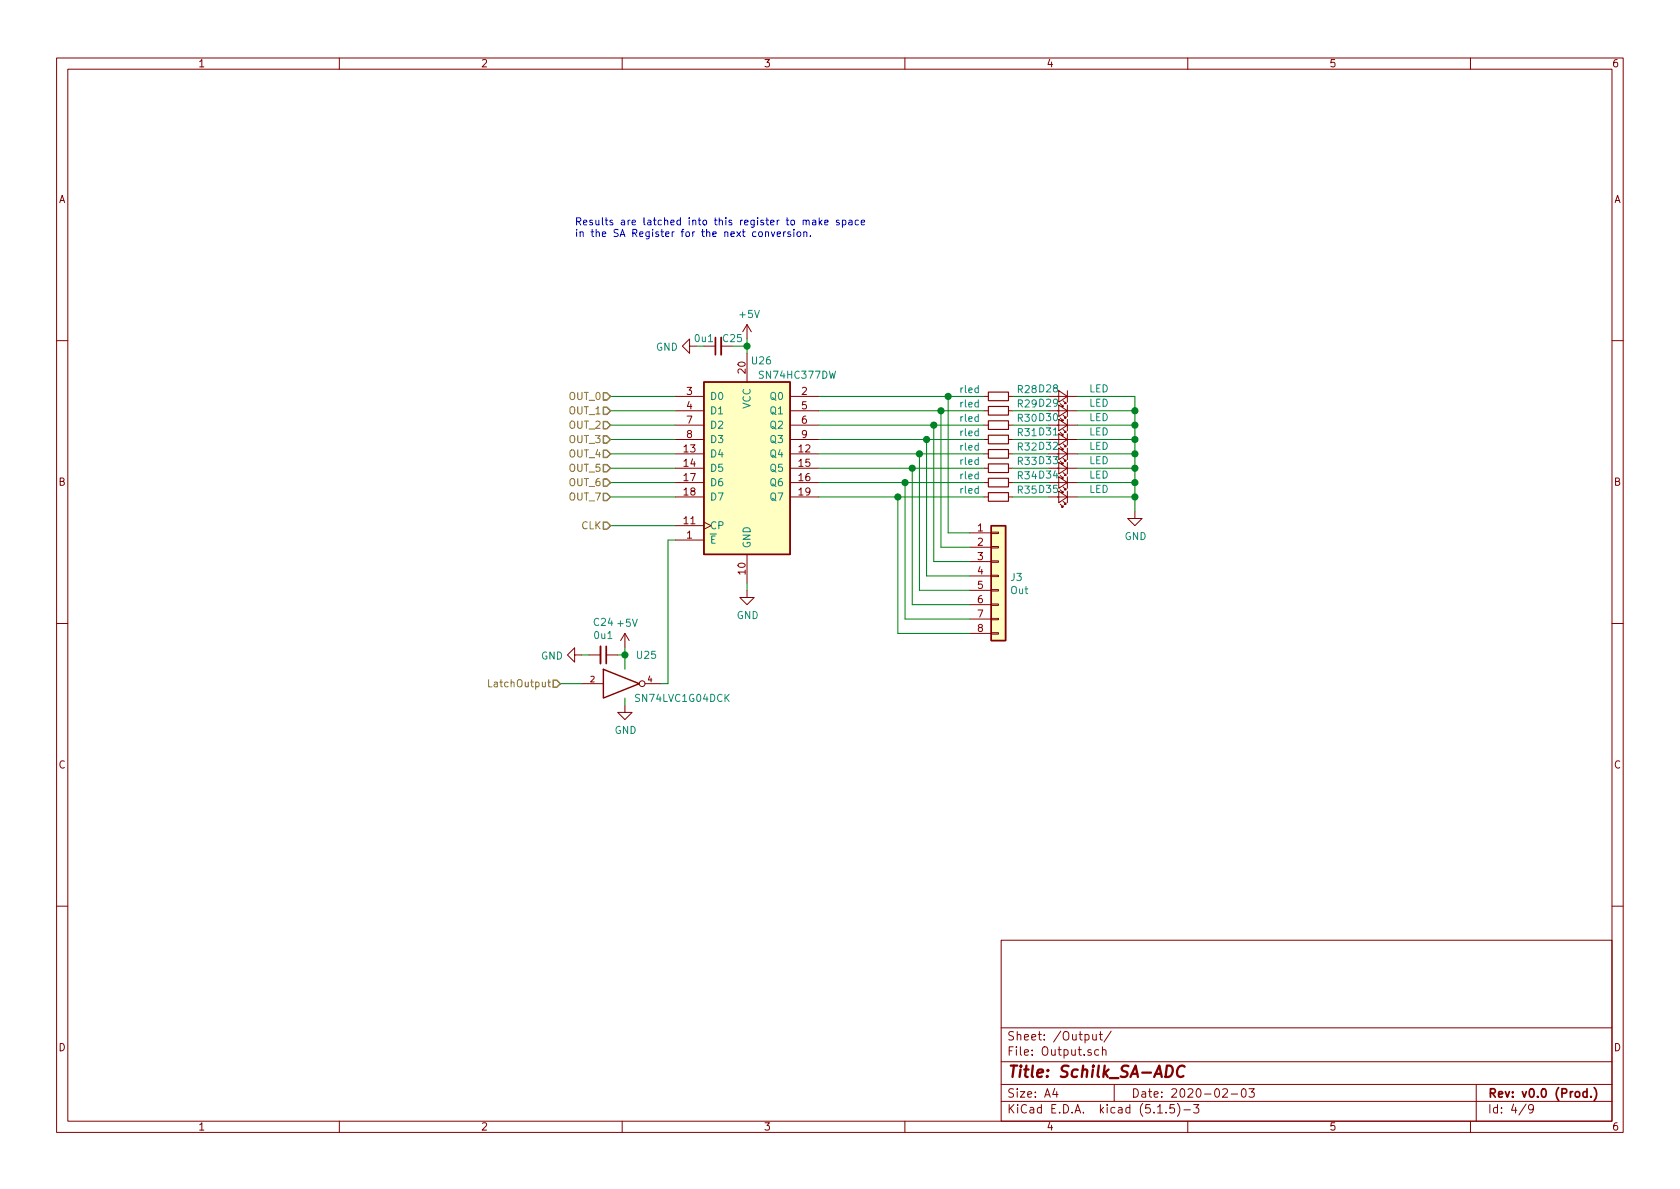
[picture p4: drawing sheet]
EESchema Schematic File Version 4
EELAYER 30 0
EELAYER END
$Descr A4 11693 8268
encoding utf-8
Sheet 4 9
Title "Schilk_SA-ADC"
Date "2020-02-03"
Rev "v0.0 (Prod.)"
Comp ""
Comment1 ""
Comment2 ""
Comment3 ""
Comment4 ""
$EndDescr
Text HLabel 4250 2750 0    50   Input ~ 0
OUT_0
Text HLabel 4250 2850 0    50   Input ~ 0
OUT_1
Text HLabel 4250 2950 0    50   Input ~ 0
OUT_2
Text HLabel 4250 3050 0    50   Input ~ 0
OUT_3
Text HLabel 4250 3150 0    50   Input ~ 0
OUT_4
Text HLabel 4250 3250 0    50   Input ~ 0
OUT_5
Text HLabel 4250 3350 0    50   Input ~ 0
OUT_6
Text HLabel 4250 3450 0    50   Input ~ 0
OUT_7
$Comp
L Device:R_Small R?
U 1 1
P 6950 2750
AR Path="/5E359009/5E45EB24" Ref="R?"  Part="1" 
AR Path="/5E38B78E/5E45EB24" Ref="R28"  Part="1" 
F 0 "R28" V 6900 2950 50  0000 C CNN
F 1 "rled" V 6900 2550 50  0000 C CNN
F 2 "Resistor_SMD:R_0603_1608Metric" H 6950 2750 50  0001 C CNN
F 3 "~" H 6950 2750 50  0001 C CNN
	1    6950 2750
	0    1    1    0   
$EndComp
$Comp
L Device:LED_Small D?
U 1 1
P 7400 2750
AR Path="/5E359009/5E45EB2A" Ref="D?"  Part="1" 
AR Path="/5E38B78E/5E45EB2A" Ref="D28"  Part="1" 
F 0 "D28" H 7500 2700 50  0000 C CNN
F 1 "LED" H 7150 2700 50  0000 C CNN
F 2 "LED_SMD:LED_0603_1608Metric" V 7400 2750 50  0001 C CNN
F 3 "~" V 7400 2750 50  0001 C CNN
	1    7400 2750
	-1   0    0    1   
$EndComp
Wire Wire Line
	7300 2750 7050 2750
$Comp
L Device:R_Small R?
U 1 1
P 6950 2850
AR Path="/5E359009/5E45EB31" Ref="R?"  Part="1" 
AR Path="/5E38B78E/5E45EB31" Ref="R29"  Part="1" 
F 0 "R29" V 6900 3050 50  0000 C CNN
F 1 "rled" V 6900 2650 50  0000 C CNN
F 2 "Resistor_SMD:R_0603_1608Metric" H 6950 2850 50  0001 C CNN
F 3 "~" H 6950 2850 50  0001 C CNN
	1    6950 2850
	0    1    1    0   
$EndComp
Wire Wire Line
	7300 2850 7050 2850
Wire Wire Line
	7500 2750 7900 2750
$Comp
L Device:R_Small R?
U 1 1
P 6950 2950
AR Path="/5E359009/5E4601AE" Ref="R?"  Part="1" 
AR Path="/5E38B78E/5E4601AE" Ref="R30"  Part="1" 
F 0 "R30" V 6900 3150 50  0000 C CNN
F 1 "rled" V 6900 2750 50  0000 C CNN
F 2 "Resistor_SMD:R_0603_1608Metric" H 6950 2950 50  0001 C CNN
F 3 "~" H 6950 2950 50  0001 C CNN
	1    6950 2950
	0    1    1    0   
$EndComp
Wire Wire Line
	7300 2950 7050 2950
$Comp
L Device:R_Small R?
U 1 1
P 6950 3050
AR Path="/5E359009/5E4601BB" Ref="R?"  Part="1" 
AR Path="/5E38B78E/5E4601BB" Ref="R31"  Part="1" 
F 0 "R31" V 6900 3250 50  0000 C CNN
F 1 "rled" V 6900 2850 50  0000 C CNN
F 2 "Resistor_SMD:R_0603_1608Metric" H 6950 3050 50  0001 C CNN
F 3 "~" H 6950 3050 50  0001 C CNN
	1    6950 3050
	0    1    1    0   
$EndComp
Wire Wire Line
	7300 3050 7050 3050
$Comp
L Device:R_Small R?
U 1 1
P 6950 3150
AR Path="/5E359009/5E461406" Ref="R?"  Part="1" 
AR Path="/5E38B78E/5E461406" Ref="R32"  Part="1" 
F 0 "R32" V 6900 3350 50  0000 C CNN
F 1 "rled" V 6900 2950 50  0000 C CNN
F 2 "Resistor_SMD:R_0603_1608Metric" H 6950 3150 50  0001 C CNN
F 3 "~" H 6950 3150 50  0001 C CNN
	1    6950 3150
	0    1    1    0   
$EndComp
Wire Wire Line
	7300 3150 7050 3150
$Comp
L Device:R_Small R?
U 1 1
P 6950 3250
AR Path="/5E359009/5E461413" Ref="R?"  Part="1" 
AR Path="/5E38B78E/5E461413" Ref="R33"  Part="1" 
F 0 "R33" V 6900 3450 50  0000 C CNN
F 1 "rled" V 6900 3050 50  0000 C CNN
F 2 "Resistor_SMD:R_0603_1608Metric" H 6950 3250 50  0001 C CNN
F 3 "~" H 6950 3250 50  0001 C CNN
	1    6950 3250
	0    1    1    0   
$EndComp
Wire Wire Line
	7300 3250 7050 3250
$Comp
L Device:R_Small R?
U 1 1
P 6950 3350
AR Path="/5E359009/5E462330" Ref="R?"  Part="1" 
AR Path="/5E38B78E/5E462330" Ref="R34"  Part="1" 
F 0 "R34" V 6900 3550 50  0000 C CNN
F 1 "rled" V 6900 3150 50  0000 C CNN
F 2 "Resistor_SMD:R_0603_1608Metric" H 6950 3350 50  0001 C CNN
F 3 "~" H 6950 3350 50  0001 C CNN
	1    6950 3350
	0    1    1    0   
$EndComp
Wire Wire Line
	7300 3350 7050 3350
$Comp
L Device:R_Small R?
U 1 1
P 6950 3450
AR Path="/5E359009/5E46233D" Ref="R?"  Part="1" 
AR Path="/5E38B78E/5E46233D" Ref="R35"  Part="1" 
F 0 "R35" V 6900 3650 50  0000 C CNN
F 1 "rled" V 6900 3250 50  0000 C CNN
F 2 "Resistor_SMD:R_0603_1608Metric" H 6950 3450 50  0001 C CNN
F 3 "~" H 6950 3450 50  0001 C CNN
	1    6950 3450
	0    1    1    0   
$EndComp
Wire Wire Line
	7300 3450 7050 3450
Wire Wire Line
	5700 2750 6600 2750
Wire Wire Line
	5700 2850 6550 2850
Wire Wire Line
	5700 2950 6500 2950
Wire Wire Line
	5700 3050 6450 3050
Wire Wire Line
	5700 3150 6400 3150
Wire Wire Line
	5700 3250 6350 3250
Wire Wire Line
	5700 3350 6300 3350
Wire Wire Line
	5700 3450 6250 3450
Connection ~ 7900 3450
Wire Wire Line
	7900 3550 7900 3450
$Comp
L power:GND #PWR0204
U 1 1
P 7900 3550
F 0 "#PWR0204" H 7900 3300 50  0001 C CNN
F 1 "GND" H 7905 3377 50  0000 C CNN
F 2 "" H 7900 3550 50  0001 C CNN
F 3 "" H 7900 3550 50  0001 C CNN
	1    7900 3550
	1    0    0    -1  
$EndComp
Wire Wire Line
	7900 3350 7900 3450
Connection ~ 7900 3350
Wire Wire Line
	7900 3250 7900 3350
Connection ~ 7900 3250
Wire Wire Line
	7900 3150 7900 3250
Connection ~ 7900 3150
Wire Wire Line
	7900 3050 7900 3150
Connection ~ 7900 3050
Wire Wire Line
	7900 2950 7900 3050
Connection ~ 7900 2950
Wire Wire Line
	7900 2850 7900 2950
Connection ~ 7900 2850
Wire Wire Line
	7900 2750 7900 2850
Wire Wire Line
	7500 3450 7900 3450
Wire Wire Line
	7500 3350 7900 3350
$Comp
L Device:LED_Small D?
U 1 1
P 7400 3450
AR Path="/5E359009/5E462343" Ref="D?"  Part="1" 
AR Path="/5E38B78E/5E462343" Ref="D35"  Part="1" 
F 0 "D35" H 7500 3400 50  0000 C CNN
F 1 "LED" H 7150 3400 50  0000 C CNN
F 2 "LED_SMD:LED_0603_1608Metric" V 7400 3450 50  0001 C CNN
F 3 "~" V 7400 3450 50  0001 C CNN
	1    7400 3450
	-1   0    0    1   
$EndComp
$Comp
L Device:LED_Small D?
U 1 1
P 7400 3350
AR Path="/5E359009/5E462336" Ref="D?"  Part="1" 
AR Path="/5E38B78E/5E462336" Ref="D34"  Part="1" 
F 0 "D34" H 7500 3300 50  0000 C CNN
F 1 "LED" H 7150 3300 50  0000 C CNN
F 2 "LED_SMD:LED_0603_1608Metric" V 7400 3350 50  0001 C CNN
F 3 "~" V 7400 3350 50  0001 C CNN
	1    7400 3350
	-1   0    0    1   
$EndComp
Wire Wire Line
	7500 3250 7900 3250
Wire Wire Line
	7500 3150 7900 3150
$Comp
L Device:LED_Small D?
U 1 1
P 7400 3250
AR Path="/5E359009/5E461419" Ref="D?"  Part="1" 
AR Path="/5E38B78E/5E461419" Ref="D33"  Part="1" 
F 0 "D33" H 7500 3200 50  0000 C CNN
F 1 "LED" H 7150 3200 50  0000 C CNN
F 2 "LED_SMD:LED_0603_1608Metric" V 7400 3250 50  0001 C CNN
F 3 "~" V 7400 3250 50  0001 C CNN
	1    7400 3250
	-1   0    0    1   
$EndComp
$Comp
L Device:LED_Small D?
U 1 1
P 7400 3150
AR Path="/5E359009/5E46140C" Ref="D?"  Part="1" 
AR Path="/5E38B78E/5E46140C" Ref="D32"  Part="1" 
F 0 "D32" H 7500 3100 50  0000 C CNN
F 1 "LED" H 7150 3100 50  0000 C CNN
F 2 "LED_SMD:LED_0603_1608Metric" V 7400 3150 50  0001 C CNN
F 3 "~" V 7400 3150 50  0001 C CNN
	1    7400 3150
	-1   0    0    1   
$EndComp
Wire Wire Line
	7500 3050 7900 3050
Wire Wire Line
	7500 2950 7900 2950
$Comp
L Device:LED_Small D?
U 1 1
P 7400 3050
AR Path="/5E359009/5E4601C1" Ref="D?"  Part="1" 
AR Path="/5E38B78E/5E4601C1" Ref="D31"  Part="1" 
F 0 "D31" H 7500 3000 50  0000 C CNN
F 1 "LED" H 7150 3000 50  0000 C CNN
F 2 "LED_SMD:LED_0603_1608Metric" V 7400 3050 50  0001 C CNN
F 3 "~" V 7400 3050 50  0001 C CNN
	1    7400 3050
	-1   0    0    1   
$EndComp
$Comp
L Device:LED_Small D?
U 1 1
P 7400 2950
AR Path="/5E359009/5E4601B4" Ref="D?"  Part="1" 
AR Path="/5E38B78E/5E4601B4" Ref="D30"  Part="1" 
F 0 "D30" H 7500 2900 50  0000 C CNN
F 1 "LED" H 7150 2900 50  0000 C CNN
F 2 "LED_SMD:LED_0603_1608Metric" V 7400 2950 50  0001 C CNN
F 3 "~" V 7400 2950 50  0001 C CNN
	1    7400 2950
	-1   0    0    1   
$EndComp
Wire Wire Line
	7500 2850 7900 2850
$Comp
L Device:LED_Small D?
U 1 1
P 7400 2850
AR Path="/5E359009/5E45EB37" Ref="D?"  Part="1" 
AR Path="/5E38B78E/5E45EB37" Ref="D29"  Part="1" 
F 0 "D29" H 7500 2800 50  0000 C CNN
F 1 "LED" H 7150 2800 50  0000 C CNN
F 2 "LED_SMD:LED_0603_1608Metric" V 7400 2850 50  0001 C CNN
F 3 "~" V 7400 2850 50  0001 C CNN
	1    7400 2850
	-1   0    0    1   
$EndComp
$Comp
L Connector_Generic:Conn_01x08 J3
U 1 1
P 6950 4000
F 0 "J3" H 7030 3992 50  0000 L CNN
F 1 "Out" H 7030 3901 50  0000 L CNN
F 2 "Connector_PinHeader_2.54mm:PinHeader_1x08_P2.54mm_Vertical" H 6950 4000 50  0001 C CNN
F 3 "~" H 6950 4000 50  0001 C CNN
	1    6950 4000
	1    0    0    -1  
$EndComp
Wire Wire Line
	6750 3700 6600 3700
Wire Wire Line
	6600 3700 6600 2750
Connection ~ 6600 2750
Wire Wire Line
	6600 2750 6850 2750
Wire Wire Line
	6550 2850 6550 3800
Wire Wire Line
	6550 3800 6750 3800
Connection ~ 6550 2850
Wire Wire Line
	6550 2850 6850 2850
Wire Wire Line
	6750 3900 6500 3900
Wire Wire Line
	6500 3900 6500 2950
Connection ~ 6500 2950
Wire Wire Line
	6500 2950 6850 2950
Wire Wire Line
	6450 3050 6450 4000
Wire Wire Line
	6450 4000 6750 4000
Connection ~ 6450 3050
Wire Wire Line
	6450 3050 6850 3050
Wire Wire Line
	6750 4100 6400 4100
Wire Wire Line
	6400 4100 6400 3150
Connection ~ 6400 3150
Wire Wire Line
	6400 3150 6850 3150
Wire Wire Line
	6350 3250 6350 4200
Wire Wire Line
	6350 4200 6750 4200
Connection ~ 6350 3250
Wire Wire Line
	6350 3250 6850 3250
Wire Wire Line
	6750 4300 6300 4300
Wire Wire Line
	6300 4300 6300 3350
Connection ~ 6300 3350
Wire Wire Line
	6300 3350 6850 3350
Wire Wire Line
	6250 3450 6250 4400
Wire Wire Line
	6250 4400 6750 4400
Connection ~ 6250 3450
Wire Wire Line
	6250 3450 6850 3450
Text HLabel 3900 4750 0    50   Input ~ 0
LatchOutput
Wire Wire Line
	4700 2750 4250 2750
Wire Wire Line
	4700 2850 4250 2850
Wire Wire Line
	4700 2950 4250 2950
Wire Wire Line
	4700 3050 4250 3050
Wire Wire Line
	4700 3150 4250 3150
Wire Wire Line
	4700 3250 4250 3250
Wire Wire Line
	4700 3350 4250 3350
Wire Wire Line
	4700 3450 4250 3450
$Comp
L 74xx:74LS377 U?
U 1 1
P 5200 3250
AR Path="/5E362800/60670EC9" Ref="U?"  Part="1" 
AR Path="/5E38B78E/60670EC9" Ref="U26"  Part="1" 
F 0 "U26" H 5300 4000 50  0000 C CNN
F 1 "SN74HC377DW" H 5550 3900 50  0000 C CNN
F 2 "Package_SO:SOIC-20W_7.5x12.8mm_P1.27mm" H 5200 3250 50  0001 C CNN
F 3 "http://www.ti.com/lit/gpn/sn74LS377" H 5200 3250 50  0001 C CNN
	1    5200 3250
	1    0    0    -1  
$EndComp
$Comp
L Device:C_Small C?
U 1 1
P 5000 2400
AR Path="/5E362800/60670ECF" Ref="C?"  Part="1" 
AR Path="/5E38B78E/60670ECF" Ref="C25"  Part="1" 
F 0 "C25" V 5050 2300 50  0000 C CNN
F 1 "0u1" V 5050 2500 50  0000 C CNN
F 2 "Capacitor_SMD:C_0603_1608Metric" H 5000 2400 50  0001 C CNN
F 3 "~" H 5000 2400 50  0001 C CNN
	1    5000 2400
	0    -1   -1   0   
$EndComp
Wire Wire Line
	5100 2400 5200 2400
Wire Wire Line
	5200 2400 5200 2450
Wire Wire Line
	5200 2400 5200 2350
Connection ~ 5200 2400
Wire Wire Line
	4900 2400 4850 2400
$Comp
L power:GND #PWR?
U 1 1
P 5200 4100
AR Path="/5E362800/60670EDA" Ref="#PWR?"  Part="1" 
AR Path="/5E38B78E/60670EDA" Ref="#PWR0162"  Part="1" 
F 0 "#PWR0162" H 5200 3850 50  0001 C CNN
F 1 "GND" H 5205 3927 50  0000 C CNN
F 2 "" H 5200 4100 50  0001 C CNN
F 3 "" H 5200 4100 50  0001 C CNN
	1    5200 4100
	1    0    0    -1  
$EndComp
Wire Wire Line
	5200 4100 5200 4050
$Comp
L power:+5V #PWR?
U 1 1
P 5200 2350
AR Path="/5E362800/60670EE1" Ref="#PWR?"  Part="1" 
AR Path="/5E38B78E/60670EE1" Ref="#PWR0163"  Part="1" 
F 0 "#PWR0163" H 5200 2200 50  0001 C CNN
F 1 "+5V" H 5215 2523 50  0000 C CNN
F 2 "" H 5200 2350 50  0001 C CNN
F 3 "" H 5200 2350 50  0001 C CNN
	1    5200 2350
	1    0    0    -1  
$EndComp
Wire Wire Line
	4700 3650 4250 3650
Text HLabel 4250 3650 0    50   Input ~ 0
CLK
Wire Wire Line
	4050 4750 3900 4750
$Comp
L 74xGxx:74LVC1G04 U?
U 1 1
P 4350 4750
AR Path="/5E356A03/606A0A0B" Ref="U?"  Part="1" 
AR Path="/5E38B78E/606A0A0B" Ref="U25"  Part="1" 
F 0 "U25" H 4500 4950 50  0000 C CNN
F 1 "SN74LVC1G04DCK" H 4750 4650 50  0000 C CNN
F 2 "Package_TO_SOT_SMD:SOT-353_SC-70-5" H 4350 4750 50  0001 C CNN
F 3 "http://www.ti.com/lit/sg/scyt129e/scyt129e.pdf" H 4350 4750 50  0001 C CNN
	1    4350 4750
	1    0    0    -1  
$EndComp
$Comp
L power:GND #PWR?
U 1 1
P 4350 4900
AR Path="/5E356A03/606A0A11" Ref="#PWR?"  Part="1" 
AR Path="/5E38B78E/606A0A11" Ref="#PWR0164"  Part="1" 
F 0 "#PWR0164" H 4350 4650 50  0001 C CNN
F 1 "GND" H 4355 4727 50  0000 C CNN
F 2 "" H 4350 4900 50  0001 C CNN
F 3 "" H 4350 4900 50  0001 C CNN
	1    4350 4900
	1    0    0    -1  
$EndComp
Wire Wire Line
	4350 4850 4350 4900
$Comp
L Device:C_Small C?
U 1 1
P 4200 4550
AR Path="/5E356A03/606A0A18" Ref="C?"  Part="1" 
AR Path="/5E38B78E/606A0A18" Ref="C24"  Part="1" 
F 0 "C24" V 3971 4550 50  0000 C CNN
F 1 "0u1" V 4062 4550 50  0000 C CNN
F 2 "Capacitor_SMD:C_0603_1608Metric" H 4200 4550 50  0001 C CNN
F 3 "~" H 4200 4550 50  0001 C CNN
	1    4200 4550
	0    1    1    0   
$EndComp
$Comp
L power:+5V #PWR?
U 1 1
P 4350 4500
AR Path="/5E356A03/606A0A1E" Ref="#PWR?"  Part="1" 
AR Path="/5E38B78E/606A0A1E" Ref="#PWR0165"  Part="1" 
F 0 "#PWR0165" H 4350 4350 50  0001 C CNN
F 1 "+5V" H 4365 4673 50  0000 C CNN
F 2 "" H 4350 4500 50  0001 C CNN
F 3 "" H 4350 4500 50  0001 C CNN
	1    4350 4500
	1    0    0    -1  
$EndComp
Wire Wire Line
	4350 4500 4350 4550
Wire Wire Line
	4350 4550 4300 4550
Wire Wire Line
	4350 4550 4350 4650
Connection ~ 4350 4550
$Comp
L power:GND #PWR?
U 1 1
P 4050 4550
AR Path="/5E356A03/606A2FB4" Ref="#PWR?"  Part="1" 
AR Path="/5E38B78E/606A2FB4" Ref="#PWR0166"  Part="1" 
F 0 "#PWR0166" H 4050 4300 50  0001 C CNN
F 1 "GND" V 4055 4422 50  0000 R CNN
F 2 "" H 4050 4550 50  0001 C CNN
F 3 "" H 4050 4550 50  0001 C CNN
	1    4050 4550
	0    1    1    0   
$EndComp
Wire Wire Line
	4050 4550 4100 4550
Wire Wire Line
	4600 4750 4650 4750
Wire Wire Line
	4650 4750 4650 3750
Wire Wire Line
	4650 3750 4700 3750
$Comp
L power:GND #PWR?
U 1 1
P 4850 2400
AR Path="/5E356A03/606BBDFA" Ref="#PWR?"  Part="1" 
AR Path="/5E38B78E/606BBDFA" Ref="#PWR0167"  Part="1" 
F 0 "#PWR0167" H 4850 2150 50  0001 C CNN
F 1 "GND" V 4855 2272 50  0000 R CNN
F 2 "" H 4850 2400 50  0001 C CNN
F 3 "" H 4850 2400 50  0001 C CNN
	1    4850 2400
	0    1    1    0   
$EndComp
Text Notes 4000 1650 0    50   ~ 0
Results are latched into this register to make space\nin the SA Register for the next conversion.
$EndSCHEMATC
